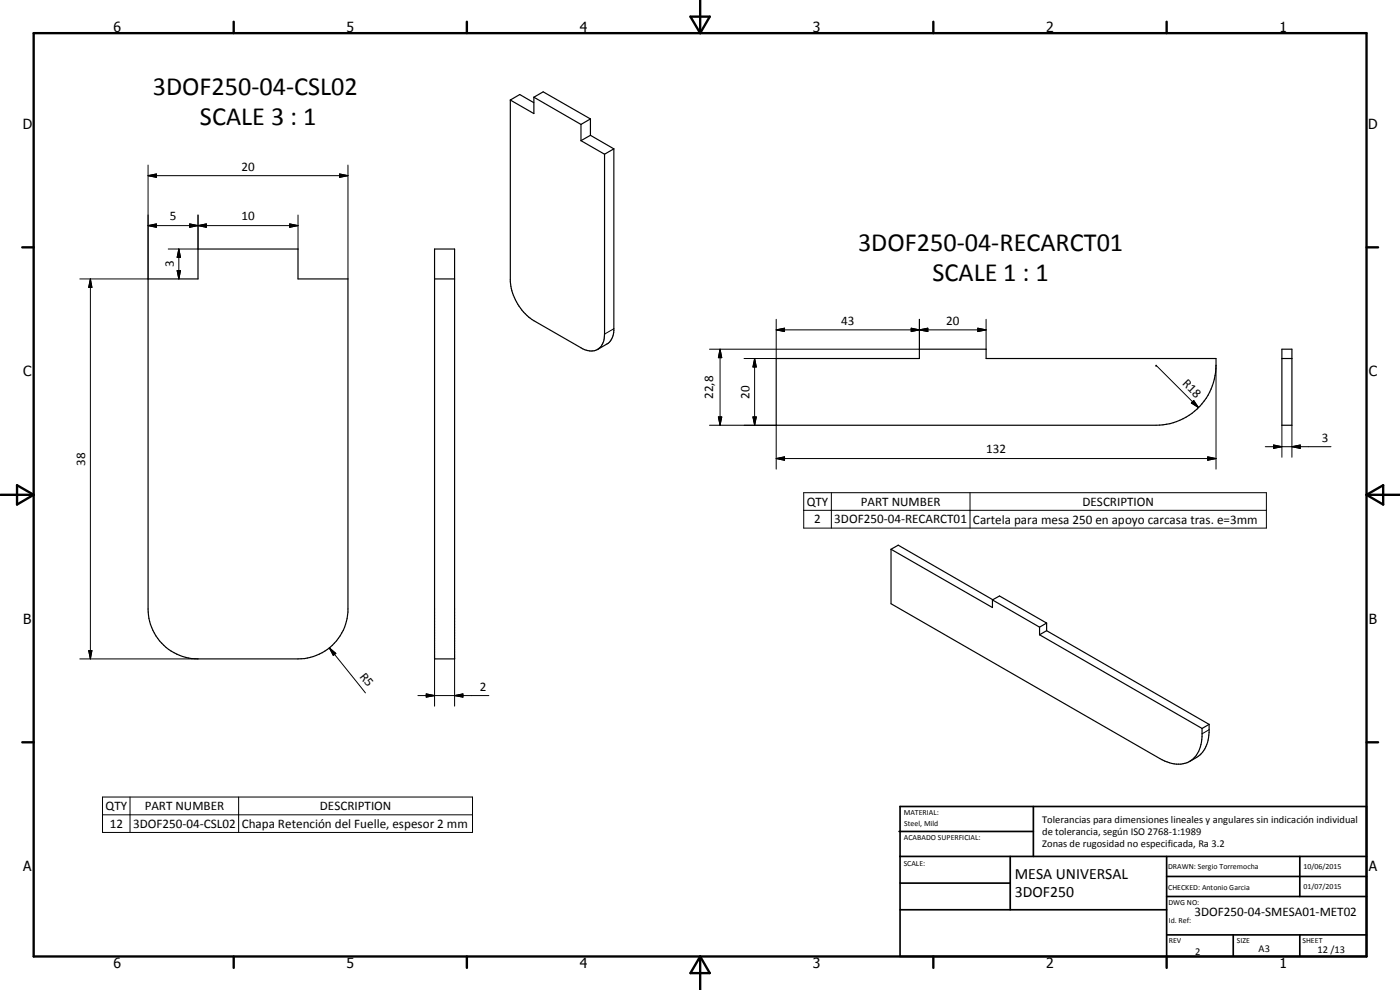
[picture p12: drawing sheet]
<svg xmlns="http://www.w3.org/2000/svg" width="420mm" height="297mm" viewBox="0 0 420 297" stroke-linecap="round" stroke-linejoin="round" font-family="sans-serif">
<g fill="none" stroke="#000" stroke-width=".35">
<path d="M153.2 30l2.8-1.6 4.2 2.4M153.2 30v54.6a15.8 15.8 0 0 0 7 11.6l14.2 8.2a4.3 4.3 0 0 0 6.5-1.4l.4-1 .1-1.8v-53.9M160.2 29.2l2.8-1.6 14.2 8.1M160.2 29.2l14.2 8.1M160.2 29.2v4.9l-7-4.1M174.4 37.3v4.9M177.2 35.7v4.9M177.2 35.7l-2.8 1.6M174.4 42.2l7 4.1M177.2 40.6l-2.8 1.6M177.2 40.6l7 4.1M184.2 44.7l-2.8 1.6"/>
<path d="M184.2 44.7v54.5a4.8 4.8 0 0 1-2.1 4l-2.7 1.7M130.4 74.7h6v123h-6zM44.4 83.7h15v-9h30v9h15v99.9a15 15 0 0 1-15 14.1h-30a15 15 0 0 1-15-15zM130.4 83.7h6M232.9 107.6h43v-2.8h20v2.8h69a18.2 18.2 0 0 1-17.9 20h-114.1zM384.7 107.6h3M384.7 104.8h3v22.8h-3zM267.4 164.8v16.3l80.7 46.5a8.6 8.6 0 0 0 9.7 .3 8.9 8.9 0 0 0 3-6.9v-2.4M267.4 164.8l30.4 17.5v-2.3M267.4 164.8l2.2-1.2 28.4 16.4M297.8 180l14.2 8.2M297.8 180l2.2-1.2 14.1 8.1"/>
<path d="M312 190.5l48.8 28.1M312 188.2v2.3M314.1 189.2l48.8 28.1M314.1 186.9l-2.1 1.3M314.1 186.9v2.3M314.1 189.2l-2.1 1.3M362.9 217.3v2.5a9.1 9.1 0 0 1-3.8 7.4l-2.1 1.3M362.9 217.3l-2.1 1.3"/>
</g>
<g fill="none" stroke="#000" stroke-width=".3">
<path d="M44.4 52.7l2.5-.5v1zM44.4 49.5v34.2h-20.5M44.4 52.7h60M101.9 52.2l2.5 .5-2.5 .5zM104.4 49.5v34.2M44.4 67.7l2.5-.5v1zM44.4 67.7h45M53.7 74.7l.5 2.5h-1zM53.7 74.7v9M56.9 67.2l2.5 .5-2.5 .5zM56.9 67.2l5 1v-1l-5 1zM59.4 67.7l2.5-.5v1z"/>
<path d="M59.4 64.5v10.2h-8.9M86.9 67.2l2.5 .5-2.5 .5zM89.4 64.5v10.2M27.1 83.7l.5 2.5h-1zM27.1 83.7v114M53.2 81.2h1l-.5 2.5zM184.2 98.6l-2.8 1.6M232.9 99l2.5-.5v1zM232.9 95.8v11.8h-9.6M232.9 99h63M273.5 98.5l2.4 .5-2.4 .5zM275.9 99l2.6-.5v1z"/>
<path d="M275.9 95.8v9h-63M293.4 98.5l2.5 .5-2.5 .5zM295.9 95.8v9M216.1 104.8l.5 2.5h-1zM216.1 104.8v22.8M226.5 107.6l.5 2.5h-1zM226.5 107.6v20M347 109.6h.1M347 109.6l12.7 12.7M364.9 109.6v31.2M212.9 127.6h20v13.2M215.6 125.1h1l-.5 2.5z"/>
<path d="M226 125.1h1l-.5 2.5zM232.9 137.6l2.5-.5v1zM232.9 137.6h132M357.5 120.9l.8-.7 1.4 2.1zM358.3 120.2l1.4 2.1-2.2-1.4zM362.4 137.1l2.5 .5-2.5 .5zM379.7 134h19.7M382.2 133.5l2.5 .5-2.5 .5zM384.7 127.6v9.6M387.7 134l2.5-.5v1zM387.7 127.6v9.6M241.2 147.8h138.9v10.7h-138.9z"/>
<path d="M241.2 153.1h138.9M249.5 147.8v10.7M291.1 147.8v10.7M23.9 197.7h35.5M26.6 195.2h1l-.5 2.5zM98.8 194.4l2 1.6-.8 .6zM98.8 194.4l10.9 13.5M130.4 197.7v14.2M136.4 197.7v14.2M125.4 208.7h21.3M127.9 208.2l2.5 .5-2.5 .5zM136.4 208.7l2.5-.5v1z"/>
<path d="M362.9 218.9l-2.1 1.3M30.8 239.1h111v10.7h-111zM39 239.1v10.7M71.6 239.1v10.7M30.8 244.5h111"/>
</g>
<g fill="none" stroke="#000" stroke-width=".71">
<path d="M10.1 9.9h400v277.1h-400zM70.1 6.5v3.4M140.1 6.5v3.4M207.2 5h5.8l-2.9 4.9zM210.1 0v9.9M280.1 6.5v3.4M350.1 6.5v3.4M6.7 74.2h3.4M410.1 74.2h3.5M.1 148.5h10M5.1 145.6l5 2.9-5 2.9zM410.1 148.5h10"/>
<path d="M410.1 148.5l5-2.9v5.8zM6.7 222.7h3.4M410.1 222.7h3.5M70.1 287v3.4M140.1 287v3.4M210.1 287v10M210.1 287l2.9 5h-5.8zM280.1 287v3.4M350.1 287v3.4"/>
</g>
<g fill="none" stroke="#000" stroke-width=".51">
<path d="M269.8 249.5h40.3M270.1 242h140v45h-140zM270.1 257h140M303.2 257v16M310.1 242v15M350.1 257v30M390.1 257v12M270.1 265h33.1M270.1 273h80M350.1 269h60M350.1 263h60M350.1 280.5h60"/>
<path d="M370.1 280.5v6.5M390.1 280.5v6.5"/>
</g>
<g fill="#000">
<path d="M44.4 52.7l2.5-.5v1zM101.9 52.2l2.5 .5-2.5 .5zM44.4 67.7l2.5-.5v1zM53.7 74.7l.5 2.5h-1zM56.9 67.2l2.5 .5-2.5 .5zM59.4 67.7l2.5-.5v1zM86.9 67.2l2.5 .5-2.5 .5zM27.1 83.7l.5 2.5h-1zM53.2 81.2h1l-.5 2.5zM232.9 99l2.5-.5v1zM273.5 98.5l2.4 .5-2.4 .5zM275.9 99l2.6-.5v1z"/>
<path d="M293.4 98.5l2.5 .5-2.5 .5zM216.1 104.8l.5 2.5h-1zM226.5 107.6l.5 2.5h-1zM215.6 125.1h1l-.5 2.5zM226 125.1h1l-.5 2.5zM232.9 137.6l2.5-.5v1zM358.3 120.2l1.4 2.1-2.2-1.4zM362.4 137.1l2.5 .5-2.5 .5zM382.2 133.5l2.5 .5-2.5 .5zM387.7 134l2.5-.5v1zM26.6 195.2h1l-.5 2.5zM98.8 194.4l2 1.6-.8 .6z"/>
<path d="M127.9 208.2l2.5 .5-2.5 .5zM136.4 208.7l2.5-.5v1z"/>
</g>
<g font-size="7.9">
<text x="45.8" y="28.4">3DOF250-04-CSL02</text>
<text x="60" y="37.4">SCALE 3 : 1</text>
<text x="257.5" y="75.4">3DOF250-04-RECARCT01</text>
<text x="279.8" y="84.4">SCALE 1 : 1</text>
</g>
<g font-size="4.7">
<text x="304.6" y="263.8">MESA UNIVERSAL</text>
<text x="304.6" y="269.2">3DOF250</text>
</g>
<g font-size="4.2">
<text x="34" y="9.6">6</text>
<text x="104" y="9.6">5</text>
<text x="174" y="9.6">4</text>
<text x="244" y="9.6">3</text>
<text x="314" y="9.6">2</text>
<text x="384" y="9.6">1</text>
<text x="6.8" y="38.7">D</text>
<text x="410.6" y="38.7">D</text>
<text x="7" y="112.9">C</text>
<text x="410.8" y="112.9">C</text>
<text x="7" y="187.1">B</text>
<text x="410.8" y="187.1">B</text>
<text x="7" y="261.4">A</text>
<text x="410.8" y="261.4">A</text>
<text x="34" y="290.4">6</text>
<text x="104" y="290.4">5</text>
<text x="174" y="290.4">4</text>
<text x="244" y="290.4">3</text>
<text x="314" y="290.4">2</text>
<text x="384" y="290.4">1</text>
</g>
<g font-size="3.9">
<text x="72.5" y="51.2">20</text>
<text x="51" y="66.1">5</text>
<text x="72.5" y="66.1">10</text>
<text x="52.1" y="80.2" transform="rotate(-90 52.1 80.2)">3</text>
<text x="252.5" y="97.5">43</text>
<text x="284" y="97.5">20</text>
<text x="214" y="119.7" transform="rotate(-90 214 119.7)">22,8</text>
<text x="224.9" y="119.6" transform="rotate(-90 224.9 119.6)">20</text>
<text x="354.7" y="115.2" transform="rotate(45 354.7 115.2)">R18</text>
<text x="295.9" y="136.1">132</text>
<text x="396.7" y="132.5">3</text>
<text x="25.6" y="139.7" transform="rotate(-90 25.6 139.7)">38</text>
<text x="242.1" y="151.8">QTY</text>
<text x="258.3" y="151.7">PART NUMBER</text>
<text x="324.9" y="151.8">DESCRIPTION</text>
<text x="244.3" y="157.1">2</text>
<text x="250.4" y="157.1">3DOF250-04-RECARCT01</text>
<text x="292" y="157.1">Cartela para mesa 250 en apoyo carcasa tras. e=3mm</text>
<text x="107.8" y="203.1" transform="rotate(51 107.8 203.1)">R5</text>
<text x="144" y="207.2">2</text>
<text x="31.7" y="243.1">QTY</text>
<text x="43.4" y="243.1">PART NUMBER</text>
<text x="96" y="243.1">DESCRIPTION</text>
<text x="32.9" y="248.4">12</text>
<text x="40" y="248.4">3DOF250-04-CSL02</text>
<text x="72.5" y="248.5">Chapa Retención del Fuelle, espesor 2 mm</text>
<text x="358.5" y="275">3DOF250-04-SMESA01-MET02</text>
</g>
<g font-size="3.1">
<text x="312.7" y="246.8">Tolerancias para dimensiones lineales y angulares sin indicación individual</text>
<text x="312.7" y="250.4">de tolerancia, según ISO 2768-1:1989</text>
<text x="312.7" y="254">Zonas de rugosidad no especificada, Ra 3.2</text>
<text x="358.7" y="286.5">2</text>
<text x="377.7" y="285.6">A3</text>
<text x="395.4" y="285.9">12 /13</text>
</g>
<g font-size="2.4">
<text x="271.2" y="244.4">MATERIAL:</text>
<text x="271.3" y="252">ACABADO SUPERFICIAL:</text>
<text x="271.4" y="247.9">Steel, Mild</text>
<text x="271.2" y="259.7">SCALE:</text>
<text x="350.6" y="260.8">DRAWN: Sergio Torremocha</text>
<text x="391.2" y="260.6">10/06/2015</text>
<text x="350.6" y="267">CHECKED: Antonio Garcia</text>
<text x="391.2" y="266.7">01/07/2015</text>
<text x="350.6" y="271.4">DWG NO:</text>
<text x="350.8" y="276.9">Id. Ref:</text>
<text x="350.8" y="282.8">REV</text>
<text x="371.2" y="282.9">SIZE</text>
<text x="390.9" y="282.9">SHEET</text>
</g>
</svg>
